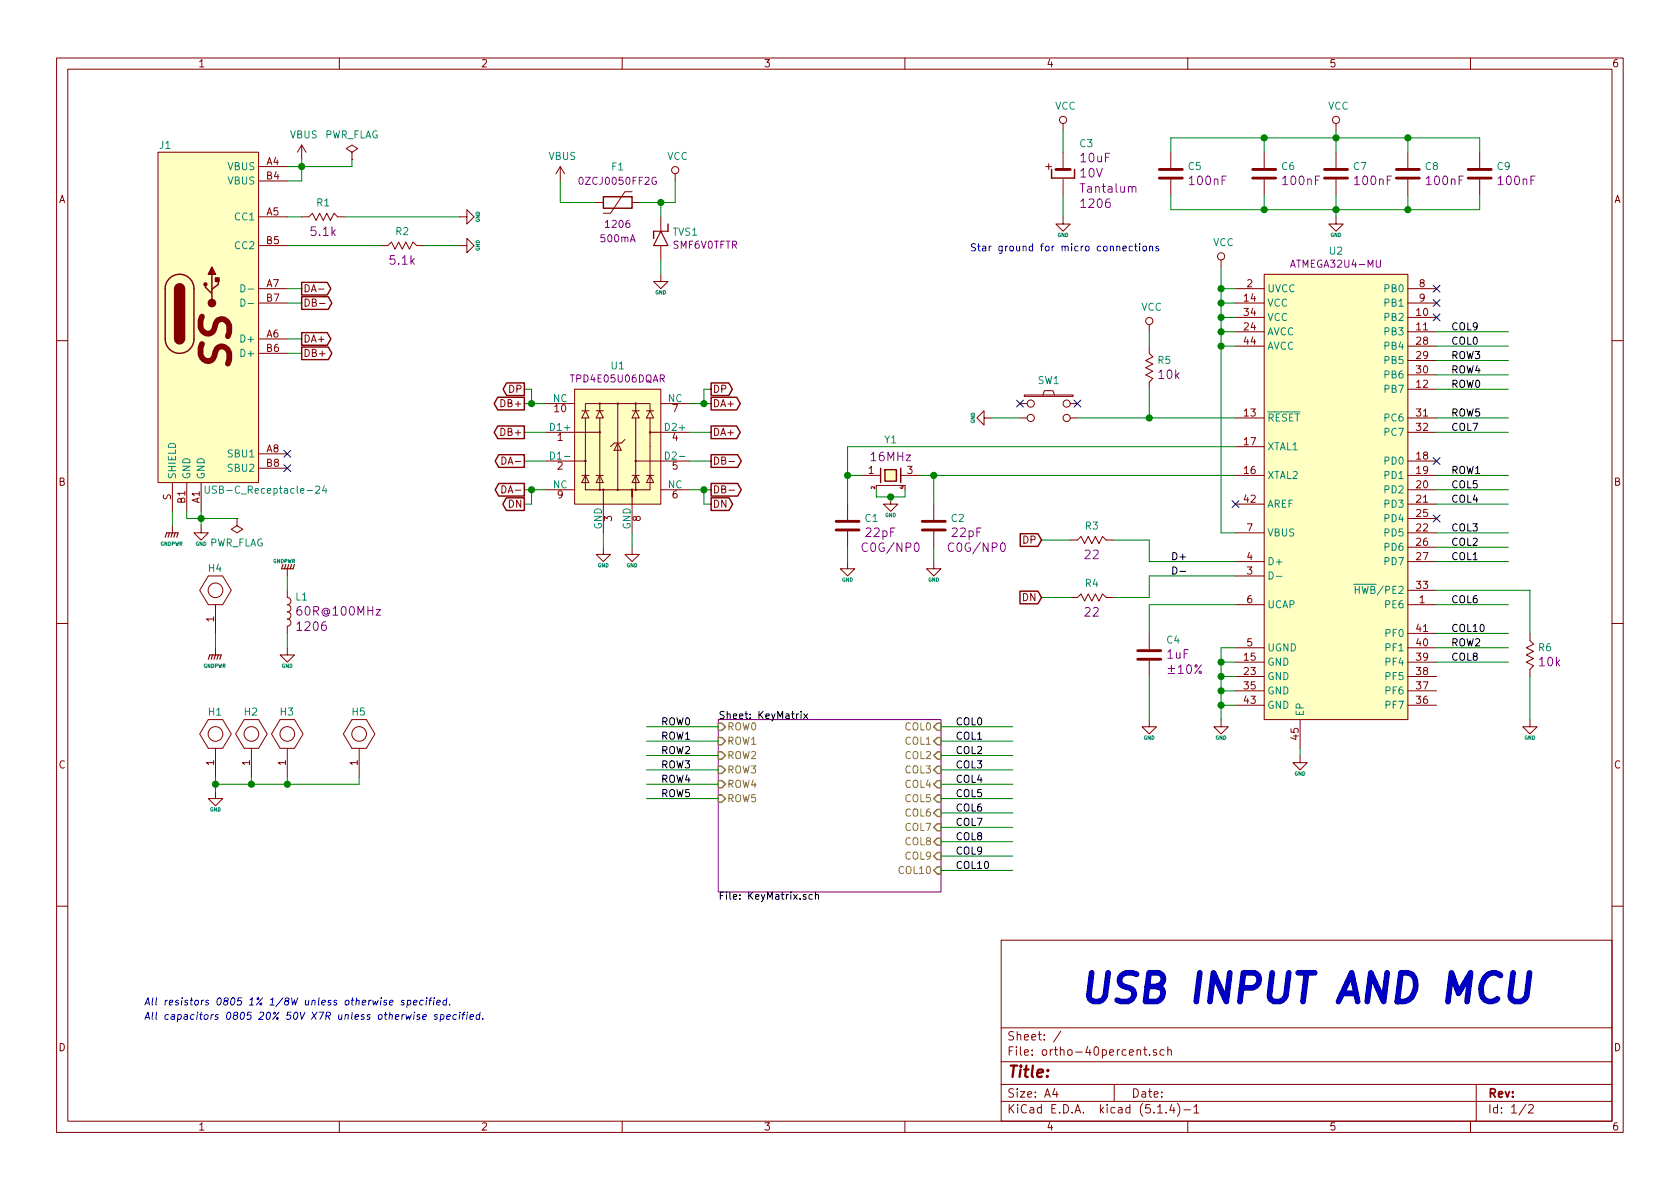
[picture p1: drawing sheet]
EESchema Schematic File Version 4
LIBS:ortho-40percent-cache
EELAYER 30 0
EELAYER END
$Descr A4 11693 8268
encoding utf-8
Sheet 1 2
Title ""
Date ""
Rev ""
Comp ""
Comment1 ""
Comment2 ""
Comment3 ""
Comment4 ""
$EndDescr
$Comp
L master-vampire_General:USB-C_Receptacle-24 J1
U 1 1
P 1450 2200
F 0 "J1" H 1150 3400 50  0000 C CNN
F 1 "USB-C_Receptacle-24" H 1850 1000 50  0000 C CNN
F 2 "ortho-40percent:USB-C_Amphenol_12401598E4" H 1500 1050 50  0001 C CNN
F 3 "" H 1500 1050 50  0001 C CNN
F 4 "Amphenol ICC (Commercial Products)" H 1450 2200 50  0001 C CNN "Manufacturer"
F 5 "12401598E4#2A" H 1450 2200 50  0001 C CNN "MPN"
F 6 "DigiKey" H 1450 2200 50  0001 C CNN "Supplier"
F 7 "12401598E4#2ACT-ND" H 1450 2200 50  0001 C CNN "Supplier PN"
F 8 "Surface Mount, Right Angle; Through Hole" H 1450 2200 50  0001 C CNN "Package"
	1    1450 2200
	1    0    0    -1  
$EndComp
$Comp
L master-vampire_General:R R1
U 1 1
P 2250 1500
F 0 "R1" H 2250 1600 50  0000 C CNN
F 1 "R" H 2250 1750 50  0001 C CNN
F 2 "ortho-40percent:R_0805" H 2250 1570 50  0001 C CNN
F 3 "" V 2250 1500 50  0000 C CNN
F 4 "5.1k" H 2250 1400 60  0000 C CNN "Resistance"
F 5 "1/8W" H 2350 1250 60  0001 C CNN "Power"
F 6 "0805" H 2150 1250 60  0001 C CNN "Package"
F 7 "1%" H 2400 1400 60  0001 C CNN "Tolerance"
F 8 "ERJ-6ENF5101V" H 2750 2100 50  0001 C CNN "MPN"
F 9 "Panasonic Electronic Components" H 2850 2200 50  0001 C CNN "Manufacturer"
F 10 "DigiKey" H 2950 2300 50  0001 C CNN "Supplier"
F 11 "P5.10KCCT-ND" H 3050 2400 50  0001 C CNN "Supplier PN"
	1    2250 1500
	1    0    0    -1  
$EndComp
$Comp
L master-vampire_General:R R2
U 1 1
P 2800 1700
F 0 "R2" H 2800 1800 50  0000 C CNN
F 1 "R" H 2800 1950 50  0001 C CNN
F 2 "ortho-40percent:R_0805" H 2800 1770 50  0001 C CNN
F 3 "" V 2800 1700 50  0000 C CNN
F 4 "5.1k" H 2800 1600 60  0000 C CNN "Resistance"
F 5 "1/8W" H 2900 1450 60  0001 C CNN "Power"
F 6 "0805" H 2700 1450 60  0001 C CNN "Package"
F 7 "1%" H 2950 1600 60  0001 C CNN "Tolerance"
F 8 "ERJ-6ENF5101V" H 3300 2300 50  0001 C CNN "MPN"
F 9 "Panasonic Electronic Components" H 3400 2400 50  0001 C CNN "Manufacturer"
F 10 "DigiKey" H 3500 2500 50  0001 C CNN "Supplier"
F 11 "P5.10KCCT-ND" H 3600 2600 50  0001 C CNN "Supplier PN"
	1    2800 1700
	1    0    0    -1  
$EndComp
Wire Wire Line
	2100 1500 2000 1500
Wire Wire Line
	2000 1700 2650 1700
Wire Wire Line
	2400 1500 3200 1500
Wire Wire Line
	2950 1700 3200 1700
$Comp
L power:VBUS #PWR05
U 1 1
P 2100 1100
F 0 "#PWR05" H 2100 950 50  0001 C CNN
F 1 "VBUS" H 2115 1273 50  0000 C CNN
F 2 "" H 2100 1100 50  0001 C CNN
F 3 "" H 2100 1100 50  0001 C CNN
	1    2100 1100
	1    0    0    -1  
$EndComp
Wire Wire Line
	2000 1150 2100 1150
Wire Wire Line
	2100 1150 2100 1100
Wire Wire Line
	2000 1250 2100 1250
Wire Wire Line
	2100 1250 2100 1150
Connection ~ 2100 1150
Wire Wire Line
	2000 2000 2100 2000
Wire Wire Line
	2000 2100 2100 2100
Text GLabel 2100 2000 2    50   Output ~ 0
DA-
Text GLabel 2100 2100 2    50   Output ~ 0
DB-
Wire Wire Line
	2000 2350 2100 2350
Wire Wire Line
	2100 2450 2000 2450
Text GLabel 2100 2350 2    50   Output ~ 0
DA+
Text GLabel 2100 2450 2    50   Output ~ 0
DB+
NoConn ~ 2000 3150
NoConn ~ 2000 3250
Wire Wire Line
	1400 3550 1400 3600
$Comp
L power:GNDPWR #PWR01
U 1 1
P 2000 4000
F 0 "#PWR01" H 2000 3800 50  0001 C CNN
F 1 "GNDPWR" H 2100 3900 25  0000 R CNN
F 2 "" H 2000 3950 50  0001 C CNN
F 3 "" H 2000 3950 50  0001 C CNN
	1    2000 4000
	-1   0    0    1   
$EndComp
$Comp
L power:GND #PWR02
U 1 1
P 2000 4500
F 0 "#PWR02" H 2000 4250 50  0001 C CNN
F 1 "GND" H 2000 4375 25  0000 C CNN
F 2 "" H 2000 4500 50  0001 C CNN
F 3 "" H 2000 4500 50  0001 C CNN
	1    2000 4500
	1    0    0    -1  
$EndComp
$Comp
L master-vampire_General:L L1
U 1 1
P 2000 4250
F 0 "L1" V 1894 4303 50  0000 L CNN
F 1 "L" H 2550 4500 50  0001 C CNN
F 2 "ortho-40percent:L_1206" V 1992 4302 50  0001 L CNN
F 3 "" V 2000 4250 50  0000 C CNN
F 4 "60R@100MHz" V 1993 4303 60  0000 L CNN "Inductance"
F 5 "1206" V 2099 4303 60  0000 L CNN "Package"
F 6 "4A" H 1900 4050 60  0001 C CNN "Current Rating"
F 7 "10mOhm" H 2000 3900 60  0001 C CNN "DC Resistance"
F 8 "20%" H 2200 4150 60  0001 C CNN "Tolerance"
F 9 "FBMJ3216HM600-T" H 2600 4950 50  0001 C CNN "MPN"
F 10 "Taiyo Yuden" H 2700 5050 50  0001 C CNN "Manufacturer"
F 11 "DigiKey" H 2800 5150 50  0001 C CNN "Supplier"
F 12 "587-1770-1-ND" H 2900 5250 50  0001 C CNN "Supplier PN"
	1    2000 4250
	0    1    1    0   
$EndComp
Wire Wire Line
	2000 4400 2000 4500
Wire Wire Line
	2000 4100 2000 4000
$Comp
L master-vampire_General:U_TPD4E05U06DQAR U1
U 1 1
P 4300 3100
F 0 "U1" H 4300 3665 50  0000 C CNN
F 1 "U_TPD4E05U06DQAR" H 4300 3550 50  0001 C CNN
F 2 "ortho-40percent:UFDFN-10" H 4675 2750 50  0001 C CNN
F 3 "" H 4675 2750 50  0001 C CNN
F 4 "Texas Instruments" H 4300 3100 50  0001 C CNN "Manufacturer"
F 5 "TPD4E05U06DQAR" H 4300 3574 50  0000 C CNN "MPN"
F 6 "DNP" H 4300 3100 50  0001 C CNN "Supplier"
F 7 "DNP" H 4300 3100 50  0001 C CNN "Supplier PN"
F 8 "UFDFN-10" H 4300 3100 50  0001 C CNN "Package"
	1    4300 3100
	1    0    0    -1  
$EndComp
Text GLabel 3650 3200 0    50   Output ~ 0
DA-
Text GLabel 3650 3400 0    50   Output ~ 0
DA-
Text GLabel 4950 3200 2    50   Output ~ 0
DB-
Text GLabel 4950 3400 2    50   Output ~ 0
DB-
Text GLabel 4950 3000 2    50   Output ~ 0
DA+
Text GLabel 4950 2800 2    50   Output ~ 0
DA+
Text GLabel 3650 3000 0    50   Output ~ 0
DB+
Text GLabel 3650 2800 0    50   Output ~ 0
DB+
Wire Wire Line
	3650 2800 3700 2800
Wire Wire Line
	3800 3000 3650 3000
Wire Wire Line
	3650 3200 3800 3200
Wire Wire Line
	4800 3400 4900 3400
Wire Wire Line
	4950 3200 4800 3200
Wire Wire Line
	4800 3000 4950 3000
Wire Wire Line
	4950 2800 4900 2800
Wire Wire Line
	4200 3800 4200 3700
Wire Wire Line
	4400 3700 4400 3800
Text GLabel 3650 3500 0    50   Output ~ 0
DN
Text GLabel 4950 3500 2    50   Output ~ 0
DN
Text GLabel 4950 2700 2    50   Output ~ 0
DP
Text GLabel 3650 2700 0    50   Output ~ 0
DP
Wire Wire Line
	3650 2700 3700 2700
Wire Wire Line
	3700 2700 3700 2800
Connection ~ 3700 2800
Wire Wire Line
	3700 2800 3800 2800
Wire Wire Line
	3800 3400 3700 3400
Wire Wire Line
	3650 3500 3700 3500
Wire Wire Line
	3700 3500 3700 3400
Connection ~ 3700 3400
Wire Wire Line
	3700 3400 3650 3400
Wire Wire Line
	4950 3500 4900 3500
Wire Wire Line
	4900 3500 4900 3400
Connection ~ 4900 3400
Wire Wire Line
	4900 3400 4950 3400
Wire Wire Line
	4950 2700 4900 2700
Wire Wire Line
	4900 2700 4900 2800
Connection ~ 4900 2800
Wire Wire Line
	4900 2800 4800 2800
$Comp
L master-vampire_General:F F1
U 1 1
P 4300 1400
F 0 "F1" H 4300 1650 50  0000 C CNN
F 1 "F" H 4300 1400 50  0001 C CNN
F 2 "ortho-40percent:F_1206" H 4300 1330 50  0001 C CNN
F 3 "~" V 4300 1400 50  0001 C CNN
F 4 "Bel Fuse Inc." V 4300 1400 50  0001 C CNN "Manufacturer"
F 5 "0ZCJ0050FF2G" H 4300 1550 50  0000 C CNN "MPN"
F 6 "DigiKey" V 4300 1400 50  0001 C CNN "Supplier"
F 7 "507-1802-1-ND" V 4300 1400 50  0001 C CNN "Supplier PN"
F 8 "1206" H 4300 1250 50  0000 C CNN "Package"
F 9 "500mA" H 4300 1150 50  0000 C CNN "Hold Current"
	1    4300 1400
	1    0    0    -1  
$EndComp
$Comp
L power:VBUS #PWR08
U 1 1
P 3900 1250
F 0 "#PWR08" H 3900 1100 50  0001 C CNN
F 1 "VBUS" H 3915 1423 50  0000 C CNN
F 2 "" H 3900 1250 50  0001 C CNN
F 3 "" H 3900 1250 50  0001 C CNN
	1    3900 1250
	1    0    0    -1  
$EndComp
Wire Wire Line
	3900 1250 3900 1400
Wire Wire Line
	3900 1400 4150 1400
$Comp
L power:VCC #PWR012
U 1 1
P 4700 1250
F 0 "#PWR012" H 4700 1100 50  0001 C CNN
F 1 "VCC" H 4717 1423 50  0000 C CNN
F 2 "" H 4700 1250 50  0001 C CNN
F 3 "" H 4700 1250 50  0001 C CNN
	1    4700 1250
	1    0    0    -1  
$EndComp
Wire Wire Line
	4700 1250 4700 1400
Wire Wire Line
	4700 1400 4600 1400
Wire Wire Line
	4600 1500 4600 1400
Connection ~ 4600 1400
Wire Wire Line
	4600 1400 4450 1400
Wire Wire Line
	4600 1900 4600 1800
$Comp
L power:PWR_FLAG #FLG01
U 1 1
P 2450 1100
F 0 "#FLG01" H 2450 1175 50  0001 C CNN
F 1 "PWR_FLAG" H 2450 1273 50  0000 C CNN
F 2 "" H 2450 1100 50  0001 C CNN
F 3 "~" H 2450 1100 50  0001 C CNN
	1    2450 1100
	1    0    0    -1  
$EndComp
Wire Wire Line
	2450 1100 2450 1150
Wire Wire Line
	2450 1150 2100 1150
Text Notes 7500 7000 0    200  Italic 40
USB INPUT AND MCU
$Comp
L power:GND #PWR021
U 1 1
P 8500 5000
F 0 "#PWR021" H 8500 4750 50  0001 C CNN
F 1 "GND" H 8500 4875 25  0000 C CNN
F 2 "" H 8500 5000 50  0001 C CNN
F 3 "" H 8500 5000 50  0001 C CNN
	1    8500 5000
	1    0    0    -1  
$EndComp
Wire Wire Line
	8600 4500 8500 4500
Wire Wire Line
	8500 4500 8500 4600
Wire Wire Line
	8600 4900 8500 4900
Connection ~ 8500 4900
Wire Wire Line
	8500 4900 8500 5000
Wire Wire Line
	8600 4800 8500 4800
Connection ~ 8500 4800
Wire Wire Line
	8500 4800 8500 4900
Wire Wire Line
	8600 4700 8500 4700
Connection ~ 8500 4700
Wire Wire Line
	8500 4700 8500 4800
Wire Wire Line
	8600 4600 8500 4600
Connection ~ 8500 4600
Wire Wire Line
	8500 4600 8500 4700
$Comp
L master-vampire_General:C C4
U 1 1
P 8000 4550
F 0 "C4" H 8115 4656 50  0000 L CNN
F 1 "C" H 8000 4800 50  0001 L CNN
F 2 "ortho-40percent:C_0805" H 7400 4350 50  0001 C CNN
F 3 "" H 8150 4650 50  0000 C CNN
F 4 "1uF" H 8115 4557 60  0000 L CNN "Capacitance"
F 5 "50V" H 8500 4450 60  0001 C CNN "Voltage Rating"
F 6 "X7R" H 8250 4450 60  0001 C CNN "TempCo"
F 7 "±10%" H 8115 4451 60  0000 L CNN "Tolerance"
F 8 "0805" H 8250 4350 60  0001 C CNN "Package"
F 9 "CL21B105KBFNNNG" H 8050 4900 50  0001 C CNN "MPN"
F 10 "Samsung Electro-Mechanics" H 8150 5000 50  0001 C CNN "Manufacturer"
F 11 "DigiKey" H 8250 5100 50  0001 C CNN "Supplier"
F 12 "1276-6470-1-ND" H 8350 5200 50  0001 C CNN "Supplier PN"
	1    8000 4550
	1    0    0    -1  
$EndComp
$Comp
L master-vampire_General:R R4
U 1 1
P 7600 4150
F 0 "R4" H 7600 4250 50  0000 C CNN
F 1 "R" H 7600 4400 50  0001 C CNN
F 2 "ortho-40percent:R_0805" H 7600 4220 50  0001 C CNN
F 3 "" V 7600 4150 50  0000 C CNN
F 4 "22" H 7600 4050 60  0000 C CNN "Resistance"
F 5 "1/8W" H 7700 3950 60  0001 C CNN "Power"
F 6 "0805" H 7800 3950 60  0001 C CNN "Package"
F 7 "1%" H 7750 4050 60  0001 C CNN "Tolerance"
F 8 "RC0805FR-0722RL" H 8100 4750 50  0001 C CNN "MPN"
F 9 "Yageo" H 8200 4850 50  0001 C CNN "Manufacturer"
F 10 "Digikey" H 8300 4950 50  0001 C CNN "Supplier"
F 11 "311-22.0CRCT-ND" H 8400 5050 50  0001 C CNN "Supplier PN"
	1    7600 4150
	1    0    0    -1  
$EndComp
$Comp
L master-vampire_General:R R3
U 1 1
P 7600 3750
F 0 "R3" H 7600 3850 50  0000 C CNN
F 1 "R" H 7600 4000 50  0001 C CNN
F 2 "ortho-40percent:R_0805" H 7600 3820 50  0001 C CNN
F 3 "" V 7600 3750 50  0000 C CNN
F 4 "22" H 7600 3650 60  0000 C CNN "Resistance"
F 5 "1/8W" H 7700 3550 60  0001 C CNN "Power"
F 6 "0805" H 7800 3550 60  0001 C CNN "Package"
F 7 "1%" H 7750 3650 60  0001 C CNN "Tolerance"
F 8 "RC0805FR-0722RL" H 8100 4350 50  0001 C CNN "MPN"
F 9 "Yageo" H 8200 4450 50  0001 C CNN "Manufacturer"
F 10 "Digikey" H 8300 4550 50  0001 C CNN "Supplier"
F 11 "311-22.0CRCT-ND" H 8400 4650 50  0001 C CNN "Supplier PN"
	1    7600 3750
	1    0    0    -1  
$EndComp
Wire Wire Line
	8600 3900 8000 3900
Wire Wire Line
	8000 3900 8000 3750
Wire Wire Line
	8000 3750 7750 3750
Wire Wire Line
	8000 4000 8000 4150
Wire Wire Line
	8000 4150 7750 4150
Wire Wire Line
	8000 4000 8600 4000
Text GLabel 7250 4150 0    50   Input ~ 0
DN
Text GLabel 7250 3750 0    50   Input ~ 0
DP
Wire Wire Line
	7450 4150 7250 4150
Wire Wire Line
	7250 3750 7450 3750
$Comp
L master-vampire_General:R R6
U 1 1
P 10650 4550
F 0 "R6" V 10597 4603 50  0000 L CNN
F 1 "R" H 10650 4800 50  0001 C CNN
F 2 "ortho-40percent:R_0805" H 10650 4620 50  0001 C CNN
F 3 "" V 10650 4550 50  0000 C CNN
F 4 "10k" V 10696 4603 60  0000 L CNN "Resistance"
F 5 "1/8W" H 11050 4350 60  0001 C CNN "Power"
F 6 "0805" H 10700 4350 60  0001 C CNN "Package"
F 7 "1%" H 10950 4450 60  0001 C CNN "Tolerance"
F 8 "RC0805FR-0710KL" H 11150 5150 50  0001 C CNN "MPN"
F 9 "Yageo" H 11250 5250 50  0001 C CNN "Manufacturer"
F 10 "DigiKey" H 11350 5350 50  0001 C CNN "Supplier"
F 11 "311-10.0KCRCT-ND" H 11450 5450 50  0001 C CNN "Supplier PN"
	1    10650 4550
	0    1    1    0   
$EndComp
Text Notes 1000 7000 0    50   Italic 0
All resistors 0805 1% 1/8W unless otherwise specified.
$Comp
L master-vampire_General:C C6
U 1 1
P 8800 1200
F 0 "C6" H 8915 1253 50  0000 L CNN
F 1 "C" H 8800 1450 50  0001 L CNN
F 2 "ortho-40percent:C_0805" H 8200 1000 50  0001 C CNN
F 3 "" H 8950 1300 50  0000 C CNN
F 4 "100nF" H 8915 1154 60  0000 L CNN "Capacitance"
F 5 "50V" H 9300 1100 60  0001 C CNN "Voltage Rating"
F 6 "X7R" H 9050 1100 60  0001 C CNN "TempCo"
F 7 "±20%" H 9350 1200 60  0001 C CNN "Tolerance"
F 8 "0805" H 9050 1000 60  0001 C CNN "Package"
F 9 "C0805C104M5RACTU" H 8850 1550 50  0001 C CNN "MPN"
F 10 "KEMET" H 8950 1650 50  0001 C CNN "Manufacturer"
F 11 "DigiKey" H 9050 1750 50  0001 C CNN "Supplier"
F 12 "399-1169-1-ND" H 9150 1850 50  0001 C CNN "Supplier PN"
	1    8800 1200
	1    0    0    -1  
$EndComp
$Comp
L master-vampire_General:R R5
U 1 1
P 8000 2550
F 0 "R5" V 7947 2603 50  0000 L CNN
F 1 "R" H 8000 2800 50  0001 C CNN
F 2 "ortho-40percent:R_0805" H 8000 2620 50  0001 C CNN
F 3 "" V 8000 2550 50  0000 C CNN
F 4 "10k" V 8046 2603 60  0000 L CNN "Resistance"
F 5 "1/8W" H 8400 2350 60  0001 C CNN "Power"
F 6 "0805" H 8050 2350 60  0001 C CNN "Package"
F 7 "1%" H 8300 2450 60  0001 C CNN "Tolerance"
F 8 "RC0805FR-0710KL" H 8500 3150 50  0001 C CNN "MPN"
F 9 "Yageo" H 8600 3250 50  0001 C CNN "Manufacturer"
F 10 "DigiKey" H 8700 3350 50  0001 C CNN "Supplier"
F 11 "311-10.0KCRCT-ND" H 8800 3450 50  0001 C CNN "Supplier PN"
	1    8000 2550
	0    1    1    0   
$EndComp
Text Notes 1000 7100 0    50   Italic 0
All capacitors 0805 20% 50V X7R unless otherwise specified.
$Comp
L power:GND #PWR024
U 1 1
P 10650 5000
F 0 "#PWR024" H 10650 4750 50  0001 C CNN
F 1 "GND" H 10650 4875 25  0000 C CNN
F 2 "" H 10650 5000 50  0001 C CNN
F 3 "" H 10650 5000 50  0001 C CNN
	1    10650 5000
	1    0    0    -1  
$EndComp
Wire Wire Line
	10650 4100 10650 4400
Wire Wire Line
	10650 4700 10650 5000
Wire Wire Line
	8600 4200 8000 4200
Wire Wire Line
	8000 4200 8000 4400
$Comp
L power:GND #PWR020
U 1 1
P 8000 5000
F 0 "#PWR020" H 8000 4750 50  0001 C CNN
F 1 "GND" H 8000 4875 25  0000 C CNN
F 2 "" H 8000 5000 50  0001 C CNN
F 3 "" H 8000 5000 50  0001 C CNN
	1    8000 5000
	1    0    0    -1  
$EndComp
Wire Wire Line
	8000 5000 8000 4700
$Comp
L master-vampire_General:XTAL_4Lead Y1
U 1 1
P 6200 3300
F 0 "Y1" H 6200 3550 50  0000 C CNN
F 1 "XTAL_4Lead" H 6200 3600 50  0001 L CNN
F 2 "ortho-40percent:XTAL_4-SMD_3.2x2.5mm" H 5425 3150 50  0001 C CNN
F 3 "" H 5800 2850 50  0001 C CNN
F 4 "16MHz" H 6200 3432 60  0000 C CNN "Frequency"
F 5 "CX3225SB16000D0GZJC1" H 6450 2950 60  0001 C CNN "MPN"
F 6 "Kyocera International Inc. Electronic Components" H 5950 3050 60  0001 C CNN "Manufacturer"
F 7 "4-SMD" H 6600 3300 60  0001 C CNN "Package"
F 8 "DigiKey" H 6810 4130 50  0001 C CNN "Supplier"
F 9 "1253-1698-1-ND" H 6910 4230 50  0001 C CNN "Supplier PN"
	1    6200 3300
	1    0    0    -1  
$EndComp
$Comp
L master-vampire_General:C C7
U 1 1
P 9300 1200
F 0 "C7" H 9415 1253 50  0000 L CNN
F 1 "C" H 9300 1450 50  0001 L CNN
F 2 "ortho-40percent:C_0805" H 8700 1000 50  0001 C CNN
F 3 "" H 9450 1300 50  0000 C CNN
F 4 "100nF" H 9415 1154 60  0000 L CNN "Capacitance"
F 5 "50V" H 9800 1100 60  0001 C CNN "Voltage Rating"
F 6 "X7R" H 9550 1100 60  0001 C CNN "TempCo"
F 7 "±20%" H 9850 1200 60  0001 C CNN "Tolerance"
F 8 "0805" H 9550 1000 60  0001 C CNN "Package"
F 9 "C0805C104M5RACTU" H 9350 1550 50  0001 C CNN "MPN"
F 10 "KEMET" H 9450 1650 50  0001 C CNN "Manufacturer"
F 11 "DigiKey" H 9550 1750 50  0001 C CNN "Supplier"
F 12 "399-1169-1-ND" H 9650 1850 50  0001 C CNN "Supplier PN"
	1    9300 1200
	1    0    0    -1  
$EndComp
$Comp
L master-vampire_General:C C8
U 1 1
P 9800 1200
F 0 "C8" H 9915 1253 50  0000 L CNN
F 1 "C" H 9800 1450 50  0001 L CNN
F 2 "ortho-40percent:C_0805" H 9200 1000 50  0001 C CNN
F 3 "" H 9950 1300 50  0000 C CNN
F 4 "100nF" H 9915 1154 60  0000 L CNN "Capacitance"
F 5 "50V" H 10300 1100 60  0001 C CNN "Voltage Rating"
F 6 "X7R" H 10050 1100 60  0001 C CNN "TempCo"
F 7 "±20%" H 10350 1200 60  0001 C CNN "Tolerance"
F 8 "0805" H 10050 1000 60  0001 C CNN "Package"
F 9 "C0805C104M5RACTU" H 9850 1550 50  0001 C CNN "MPN"
F 10 "KEMET" H 9950 1650 50  0001 C CNN "Manufacturer"
F 11 "DigiKey" H 10050 1750 50  0001 C CNN "Supplier"
F 12 "399-1169-1-ND" H 10150 1850 50  0001 C CNN "Supplier PN"
	1    9800 1200
	1    0    0    -1  
$EndComp
$Comp
L master-vampire_General:C C9
U 1 1
P 10300 1200
F 0 "C9" H 10415 1253 50  0000 L CNN
F 1 "C" H 10300 1450 50  0001 L CNN
F 2 "ortho-40percent:C_0805" H 9700 1000 50  0001 C CNN
F 3 "" H 10450 1300 50  0000 C CNN
F 4 "100nF" H 10415 1154 60  0000 L CNN "Capacitance"
F 5 "50V" H 10800 1100 60  0001 C CNN "Voltage Rating"
F 6 "X7R" H 10550 1100 60  0001 C CNN "TempCo"
F 7 "±20%" H 10850 1200 60  0001 C CNN "Tolerance"
F 8 "0805" H 10550 1000 60  0001 C CNN "Package"
F 9 "C0805C104M5RACTU" H 10350 1550 50  0001 C CNN "MPN"
F 10 "KEMET" H 10450 1650 50  0001 C CNN "Manufacturer"
F 11 "DigiKey" H 10550 1750 50  0001 C CNN "Supplier"
F 12 "399-1169-1-ND" H 10650 1850 50  0001 C CNN "Supplier PN"
	1    10300 1200
	1    0    0    -1  
$EndComp
$Comp
L master-vampire_General:C C1
U 1 1
P 5900 3650
F 0 "C1" H 6015 3703 50  0000 L CNN
F 1 "C" H 5900 3900 50  0001 L CNN
F 2 "ortho-40percent:C_0805" H 5300 3450 50  0001 C CNN
F 3 "" H 6050 3750 50  0000 C CNN
F 4 "22pF" H 6015 3604 60  0000 L CNN "Capacitance"
F 5 "50V" H 6400 3550 60  0001 C CNN "Voltage Rating"
F 6 "C0G/NP0" H 6200 3500 60  0000 C CNN "TempCo"
F 7 "±5%" H 6450 3650 60  0001 C CNN "Tolerance"
F 8 "0805" H 6150 3450 60  0001 C CNN "Package"
F 9 "C0805C220J5GACTU" H 5950 4000 50  0001 C CNN "MPN"
F 10 "KEMET" H 6050 4100 50  0001 C CNN "Manufacturer"
F 11 "DigiKey" H 6150 4200 50  0001 C CNN "Supplier"
F 12 "399-1113-1-ND" H 6250 4300 50  0001 C CNN "Supplier PN"
	1    5900 3650
	1    0    0    -1  
$EndComp
$Comp
L master-vampire_General:C C2
U 1 1
P 6500 3650
F 0 "C2" H 6615 3703 50  0000 L CNN
F 1 "C" H 6500 3900 50  0001 L CNN
F 2 "ortho-40percent:C_0805" H 5900 3450 50  0001 C CNN
F 3 "" H 6650 3750 50  0000 C CNN
F 4 "22pF" H 6615 3604 60  0000 L CNN "Capacitance"
F 5 "50V" H 7000 3550 60  0001 C CNN "Voltage Rating"
F 6 "C0G/NP0" H 6800 3500 60  0000 C CNN "TempCo"
F 7 "±5%" H 7050 3650 60  0001 C CNN "Tolerance"
F 8 "0805" H 6750 3450 60  0001 C CNN "Package"
F 9 "C0805C220J5GACTU" H 6550 4000 50  0001 C CNN "MPN"
F 10 "KEMET" H 6650 4100 50  0001 C CNN "Manufacturer"
F 11 "DigiKey" H 6750 4200 50  0001 C CNN "Supplier"
F 12 "399-1113-1-ND" H 6850 4300 50  0001 C CNN "Supplier PN"
	1    6500 3650
	1    0    0    -1  
$EndComp
$Comp
L power:VCC #PWR019
U 1 1
P 8000 2300
F 0 "#PWR019" H 8000 2150 50  0001 C CNN
F 1 "VCC" H 8017 2473 50  0000 C CNN
F 2 "" H 8000 2300 50  0001 C CNN
F 3 "" H 8000 2300 50  0001 C CNN
	1    8000 2300
	1    0    0    -1  
$EndComp
Wire Wire Line
	8600 2900 8000 2900
Wire Wire Line
	8000 2900 8000 2700
Wire Wire Line
	8000 2300 8000 2400
$Comp
L master-vampire_General:SW_NO_4-Pin SW1
U 1 1
P 7300 2800
F 0 "SW1" H 7300 2963 50  0000 C CNN
F 1 "SW_NO_4-Pin" H 6600 2900 50  0001 C CNN
F 2 "ortho-40percent:SW_C+K_4-SMD-Gullwing_5.2x5.2mm_H1.6mm" H 6900 2500 50  0001 C CNN
F 3 "" H 7200 2600 50  0001 C CNN
F 4 "DigiKey" H 7750 3210 50  0001 C CNN "Supplier"
F 5 "CKN10361CT-ND" H 7850 3310 50  0001 C CNN "Supplier PN"
F 6 "RS-187R05A2-DS MT RT" H 7950 3410 50  0001 C CNN "MPN"
F 7 "C&K" H 8050 3510 50  0001 C CNN "Manufacturer"
F 8 "Surface Mount" H 8150 3610 50  0001 C CNN "Package"
	1    7300 2800
	1    0    0    -1  
$EndComp
Wire Wire Line
	6000 3300 5900 3300
Wire Wire Line
	5900 3300 5900 3500
Wire Wire Line
	6400 3300 6500 3300
Wire Wire Line
	6500 3300 6500 3500
$Comp
L power:GND #PWR013
U 1 1
P 5900 3900
F 0 "#PWR013" H 5900 3650 50  0001 C CNN
F 1 "GND" H 5900 3775 25  0000 C CNN
F 2 "" H 5900 3900 50  0001 C CNN
F 3 "" H 5900 3900 50  0001 C CNN
	1    5900 3900
	1    0    0    -1  
$EndComp
$Comp
L power:GND #PWR015
U 1 1
P 6500 3900
F 0 "#PWR015" H 6500 3650 50  0001 C CNN
F 1 "GND" H 6500 3775 25  0000 C CNN
F 2 "" H 6500 3900 50  0001 C CNN
F 3 "" H 6500 3900 50  0001 C CNN
	1    6500 3900
	1    0    0    -1  
$EndComp
Wire Wire Line
	6500 3900 6500 3800
Wire Wire Line
	5900 3900 5900 3800
$Comp
L power:GND #PWR014
U 1 1
P 6200 3450
F 0 "#PWR014" H 6200 3200 50  0001 C CNN
F 1 "GND" H 6200 3325 25  0000 C CNN
F 2 "" H 6200 3450 50  0001 C CNN
F 3 "" H 6200 3450 50  0001 C CNN
	1    6200 3450
	1    0    0    -1  
$EndComp
Wire Wire Line
	6300 3400 6300 3450
Wire Wire Line
	6100 3400 6100 3450
Wire Wire Line
	6300 3450 6200 3450
Connection ~ 6200 3450
Wire Wire Line
	6100 3450 6200 3450
Wire Wire Line
	8600 2400 8500 2400
Wire Wire Line
	8500 2400 8500 2300
Wire Wire Line
	8500 2000 8600 2000
Wire Wire Line
	8600 2100 8500 2100
Connection ~ 8500 2100
Wire Wire Line
	8500 2100 8500 2000
Wire Wire Line
	8600 2200 8500 2200
Connection ~ 8500 2200
Wire Wire Line
	8500 2200 8500 2100
Wire Wire Line
	8600 2300 8500 2300
Connection ~ 8500 2300
Wire Wire Line
	8500 2300 8500 2200
Wire Wire Line
	8500 2400 8500 3700
Wire Wire Line
	8500 3700 8600 3700
Connection ~ 8500 2400
$Comp
L master-vampire_General:C C5
U 1 1
P 8150 1200
F 0 "C5" H 8265 1253 50  0000 L CNN
F 1 "C" H 8150 1450 50  0001 L CNN
F 2 "ortho-40percent:C_0805" H 7550 1000 50  0001 C CNN
F 3 "" H 8300 1300 50  0000 C CNN
F 4 "100nF" H 8265 1154 60  0000 L CNN "Capacitance"
F 5 "50V" H 8650 1100 60  0001 C CNN "Voltage Rating"
F 6 "X7R" H 8400 1100 60  0001 C CNN "TempCo"
F 7 "±20%" H 8700 1200 60  0001 C CNN "Tolerance"
F 8 "0805" H 8400 1000 60  0001 C CNN "Package"
F 9 "C0805C104M5RACTU" H 8200 1550 50  0001 C CNN "MPN"
F 10 "KEMET" H 8300 1650 50  0001 C CNN "Manufacturer"
F 11 "DigiKey" H 8400 1750 50  0001 C CNN "Supplier"
F 12 "399-1169-1-ND" H 8500 1850 50  0001 C CNN "Supplier PN"
	1    8150 1200
	1    0    0    -1  
$EndComp
Wire Wire Line
	8600 3300 6500 3300
Connection ~ 6500 3300
Wire Wire Line
	5900 3100 5900 3300
Connection ~ 5900 3300
$Comp
L master-vampire_General:CP_tantalum C3
U 1 1
P 7400 1200
F 0 "C3" H 7510 1412 50  0000 L CNN
F 1 "CP_tantalum" H 7400 1450 50  0001 L CNN
F 2 "ortho-40percent:CP_TANTALUM_1206" H 6800 1000 50  0001 C CNN
F 3 "" H 7550 1300 50  0000 C CNN
F 4 "10uF" H 7510 1313 60  0000 L CNN "Capacitance"
F 5 "10V" H 7510 1207 60  0000 L CNN "Voltage Rating"
F 6 "Tantalum" H 7510 1101 60  0000 L CNN "TempCo"
F 7 "±20%" H 7950 1200 60  0001 C CNN "Tolerance"
F 8 "1206" H 7510 995 60  0000 L CNN "Package"
F 9 "T520A106M010ATE080" H 7450 1550 50  0001 C CNN "MPN"
F 10 "KEMET" H 7550 1650 50  0001 C CNN "Manufacturer"
F 11 "DigiKey" H 7650 1750 50  0001 C CNN "Supplier"
F 12 "399-4788-1-ND" H 7750 1850 50  0001 C CNN "Supplier PN"
	1    7400 1200
	1    0    0    -1  
$EndComp
Wire Wire Line
	5900 3100 8600 3100
NoConn ~ 8600 3500
$Comp
L power:GND #PWR016
U 1 1
P 6900 2900
F 0 "#PWR016" H 6900 2650 50  0001 C CNN
F 1 "GND" H 6900 2775 25  0000 C CNN
F 2 "" H 6900 2900 50  0001 C CNN
F 3 "" H 6900 2900 50  0001 C CNN
	1    6900 2900
	0    1    1    0   
$EndComp
$Comp
L power:VCC #PWR022
U 1 1
P 9300 900
F 0 "#PWR022" H 9300 750 50  0001 C CNN
F 1 "VCC" H 9317 1073 50  0000 C CNN
F 2 "" H 9300 900 50  0001 C CNN
F 3 "" H 9300 900 50  0001 C CNN
	1    9300 900 
	1    0    0    -1  
$EndComp
$Comp
L power:GND #PWR023
U 1 1
P 9300 1500
F 0 "#PWR023" H 9300 1250 50  0001 C CNN
F 1 "GND" H 9300 1375 25  0000 C CNN
F 2 "" H 9300 1500 50  0001 C CNN
F 3 "" H 9300 1500 50  0001 C CNN
	1    9300 1500
	1    0    0    -1  
$EndComp
Wire Wire Line
	9300 1050 9300 950 
Wire Wire Line
	9300 1350 9300 1450
Wire Wire Line
	8150 1350 8150 1450
Wire Wire Line
	8150 1450 8800 1450
Connection ~ 9300 1450
Wire Wire Line
	9300 1450 9300 1500
Wire Wire Line
	8800 1350 8800 1450
Connection ~ 8800 1450
Wire Wire Line
	8800 1450 9300 1450
Wire Wire Line
	10300 1350 10300 1450
Wire Wire Line
	10300 1450 9800 1450
Wire Wire Line
	9800 1350 9800 1450
Connection ~ 9800 1450
Wire Wire Line
	9800 1450 9300 1450
Wire Wire Line
	8150 1050 8150 950 
Wire Wire Line
	8150 950  8800 950 
Connection ~ 9300 950 
Wire Wire Line
	9300 950  9300 900 
Wire Wire Line
	10300 1050 10300 950 
Wire Wire Line
	10300 950  9800 950 
Wire Wire Line
	9800 1050 9800 950 
Connection ~ 9800 950 
Wire Wire Line
	9800 950  9300 950 
Wire Wire Line
	8800 1050 8800 950 
Connection ~ 8800 950 
Wire Wire Line
	8800 950  9300 950 
$Comp
L power:VCC #PWR017
U 1 1
P 7400 900
F 0 "#PWR017" H 7400 750 50  0001 C CNN
F 1 "VCC" H 7417 1073 50  0000 C CNN
F 2 "" H 7400 900 50  0001 C CNN
F 3 "" H 7400 900 50  0001 C CNN
	1    7400 900 
	1    0    0    -1  
$EndComp
$Comp
L power:GND #PWR018
U 1 1
P 7400 1500
F 0 "#PWR018" H 7400 1250 50  0001 C CNN
F 1 "GND" H 7400 1375 25  0000 C CNN
F 2 "" H 7400 1500 50  0001 C CNN
F 3 "" H 7400 1500 50  0001 C CNN
	1    7400 1500
	1    0    0    -1  
$EndComp
Wire Wire Line
	7400 1500 7400 1350
Wire Wire Line
	7400 1050 7400 900 
$Sheet
S 5000 5000 1550 1200
U 5F33A928
F0 "KeyMatrix" 50
F1 "KeyMatrix.sch" 50
F2 "ROW0" I L 5000 5050 50 
F3 "ROW1" I L 5000 5150 50 
F4 "ROW2" I L 5000 5250 50 
F5 "ROW3" I L 5000 5350 50 
F6 "ROW4" I L 5000 5450 50 
F7 "ROW5" I L 5000 5550 50 
F8 "COL0" I R 6550 5050 50 
F9 "COL1" I R 6550 5150 50 
F10 "COL2" I R 6550 5250 50 
F11 "COL3" I R 6550 5350 50 
F12 "COL4" I R 6550 5450 50 
F13 "COL5" I R 6550 5550 50 
F14 "COL6" I R 6550 5650 50 
F15 "COL7" I R 6550 5750 50 
F16 "COL8" I R 6550 5850 50 
F17 "COL9" I R 6550 5950 50 
F18 "COL10" I R 6550 6050 50 
$EndSheet
$Comp
L power:VCC #PWR026
U 1 1
P 8500 1850
F 0 "#PWR026" H 8500 1700 50  0001 C CNN
F 1 "VCC" H 8517 2023 50  0000 C CNN
F 2 "" H 8500 1850 50  0001 C CNN
F 3 "" H 8500 1850 50  0001 C CNN
	1    8500 1850
	1    0    0    -1  
$EndComp
Wire Wire Line
	8500 1850 8500 2000
Connection ~ 8500 2000
$Comp
L master-vampire_General:H_MountingHole_Screw_withPin H1
U 1 1
P 1500 5100
F 0 "H1" V 1650 5050 50  0000 L CNN
F 1 "H_MountingHole_Screw_withPin" H 1628 5055 50  0001 L CNN
F 2 "ortho-40percent:H_Screw-M2_Countersunk" H 1500 5100 50  0001 C CNN
F 3 "" H 1500 5100 50  0001 C CNN
F 4 "DNP" H 1600 5300 50  0001 C CNN "MPN"
F 5 "DNP" H 1700 5400 50  0001 C CNN "Manufacturer"
F 6 "DNP" H 1800 5500 50  0001 C CNN "Supplier PN"
F 7 "DNP" H 1900 5600 50  0001 C CNN "Supplier"
F 8 "DNP" H 2000 5700 50  0001 C CNN "Package"
	1    1500 5100
	0    -1   -1   0   
$EndComp
$Comp
L master-vampire_General:H_MountingHole_Screw_withPin H2
U 1 1
P 1750 5100
F 0 "H2" V 1900 5050 50  0000 L CNN
F 1 "H_MountingHole_Screw_withPin" H 1878 5055 50  0001 L CNN
F 2 "ortho-40percent:H_Screw-M2_Countersunk" H 1750 5100 50  0001 C CNN
F 3 "" H 1750 5100 50  0001 C CNN
F 4 "DNP" H 1850 5300 50  0001 C CNN "MPN"
F 5 "DNP" H 1950 5400 50  0001 C CNN "Manufacturer"
F 6 "DNP" H 2050 5500 50  0001 C CNN "Supplier PN"
F 7 "DNP" H 2150 5600 50  0001 C CNN "Supplier"
F 8 "DNP" H 2250 5700 50  0001 C CNN "Package"
	1    1750 5100
	0    -1   -1   0   
$EndComp
$Comp
L master-vampire_General:H_MountingHole_Screw_withPin H3
U 1 1
P 2000 5100
F 0 "H3" V 2150 5050 50  0000 L CNN
F 1 "H_MountingHole_Screw_withPin" H 2128 5055 50  0001 L CNN
F 2 "ortho-40percent:H_Screw-M2_Countersunk" H 2000 5100 50  0001 C CNN
F 3 "" H 2000 5100 50  0001 C CNN
F 4 "DNP" H 2100 5300 50  0001 C CNN "MPN"
F 5 "DNP" H 2200 5400 50  0001 C CNN "Manufacturer"
F 6 "DNP" H 2300 5500 50  0001 C CNN "Supplier PN"
F 7 "DNP" H 2400 5600 50  0001 C CNN "Supplier"
F 8 "DNP" H 2500 5700 50  0001 C CNN "Package"
	1    2000 5100
	0    -1   -1   0   
$EndComp
$Comp
L master-vampire_General:H_MountingHole_Screw_withPin H4
U 1 1
P 1500 4100
F 0 "H4" V 1650 4050 50  0000 L CNN
F 1 "H_MountingHole_Screw_withPin" H 1628 4055 50  0001 L CNN
F 2 "ortho-40percent:H_Screw-M2_Countersunk" H 1500 4100 50  0001 C CNN
F 3 "" H 1500 4100 50  0001 C CNN
F 4 "DNP" H 1600 4300 50  0001 C CNN "MPN"
F 5 "DNP" H 1700 4400 50  0001 C CNN "Manufacturer"
F 6 "DNP" H 1800 4500 50  0001 C CNN "Supplier PN"
F 7 "DNP" H 1900 4600 50  0001 C CNN "Supplier"
F 8 "DNP" H 2000 4700 50  0001 C CNN "Package"
	1    1500 4100
	0    -1   -1   0   
$EndComp
Wire Wire Line
	1500 5400 1500 5450
Wire Wire Line
	1750 5400 1750 5450
Wire Wire Line
	1750 5450 1500 5450
Connection ~ 1500 5450
Wire Wire Line
	1500 5450 1500 5500
Wire Wire Line
	2000 5400 2000 5450
Wire Wire Line
	2000 5450 1750 5450
Connection ~ 1750 5450
Connection ~ 2000 5450
$Comp
L master-vampire_General:H_MountingHole_Screw_withPin H5
U 1 1
P 2500 5100
F 0 "H5" V 2650 5050 50  0000 L CNN
F 1 "H_MountingHole_Screw_withPin" H 2628 5055 50  0001 L CNN
F 2 "ortho-40percent:H_Screw-M2_Countersunk" H 2500 5100 50  0001 C CNN
F 3 "" H 2500 5100 50  0001 C CNN
F 4 "DNP" H 2600 5300 50  0001 C CNN "MPN"
F 5 "DNP" H 2700 5400 50  0001 C CNN "Manufacturer"
F 6 "DNP" H 2800 5500 50  0001 C CNN "Supplier PN"
F 7 "DNP" H 2900 5600 50  0001 C CNN "Supplier"
F 8 "DNP" H 3000 5700 50  0001 C CNN "Package"
	1    2500 5100
	0    -1   -1   0   
$EndComp
Wire Wire Line
	2500 5400 2500 5450
Wire Wire Line
	2000 5450 2500 5450
$Comp
L master-vampire_General:TVS_Unidirectional TVS1
U 1 1
P 4600 1650
F 0 "TVS1" V 4554 1730 50  0000 L CNN
F 1 "TVS_Unidirectional" H 4650 1950 50  0001 C CNN
F 2 "ortho-40percent:SOD-123F" H 4600 1650 50  0001 C CNN
F 3 "" H 4700 1750 50  0001 C CNN
F 4 "SMF6V0TFTR" V 4645 1730 50  0000 L CNN "MPN"
F 5 "Rohm Semiconductor" H 4950 2200 50  0001 C CNN "Manufacturer"
F 6 "SMF6V0TFCT-ND" H 5050 2300 50  0001 C CNN "Supplier PN"
F 7 "DigiKey" H 5150 2400 50  0001 C CNN "Supplier"
F 8 "SOD-123F" H 5250 2500 50  0001 C CNN "Package"
	1    4600 1650
	0    1    1    0   
$EndComp
$Comp
L power:GND #PWR027
U 1 1
P 4600 1900
F 0 "#PWR027" H 4600 1650 50  0001 C CNN
F 1 "GND" H 4600 1775 25  0000 C CNN
F 2 "" H 4600 1900 50  0001 C CNN
F 3 "" H 4600 1900 50  0001 C CNN
	1    4600 1900
	1    0    0    -1  
$EndComp
$Comp
L power:GND #PWR09
U 1 1
P 3200 1500
F 0 "#PWR09" H 3200 1250 50  0001 C CNN
F 1 "GND" H 3200 1375 25  0000 C CNN
F 2 "" H 3200 1500 50  0001 C CNN
F 3 "" H 3200 1500 50  0001 C CNN
	1    3200 1500
	0    -1   -1   0   
$EndComp
$Comp
L power:GND #PWR010
U 1 1
P 3200 1700
F 0 "#PWR010" H 3200 1450 50  0001 C CNN
F 1 "GND" H 3200 1575 25  0000 C CNN
F 2 "" H 3200 1700 50  0001 C CNN
F 3 "" H 3200 1700 50  0001 C CNN
	1    3200 1700
	0    -1   -1   0   
$EndComp
$Comp
L power:GND #PWR04
U 1 1
P 1400 3650
F 0 "#PWR04" H 1400 3400 50  0001 C CNN
F 1 "GND" H 1400 3525 25  0000 C CNN
F 2 "" H 1400 3650 50  0001 C CNN
F 3 "" H 1400 3650 50  0001 C CNN
	1    1400 3650
	1    0    0    -1  
$EndComp
$Comp
L power:GNDPWR #PWR03
U 1 1
P 1200 3650
F 0 "#PWR03" H 1200 3450 50  0001 C CNN
F 1 "GNDPWR" H 1275 3525 25  0000 R CNN
F 2 "" H 1200 3600 50  0001 C CNN
F 3 "" H 1200 3600 50  0001 C CNN
	1    1200 3650
	1    0    0    -1  
$EndComp
Wire Wire Line
	1200 3650 1200 3550
Wire Wire Line
	1300 3550 1300 3600
Wire Wire Line
	1300 3600 1400 3600
Connection ~ 1400 3600
Wire Wire Line
	1400 3600 1400 3650
$Comp
L power:GNDPWR #PWR06
U 1 1
P 1500 4500
F 0 "#PWR06" H 1500 4300 50  0001 C CNN
F 1 "GNDPWR" H 1575 4375 25  0000 R CNN
F 2 "" H 1500 4450 50  0001 C CNN
F 3 "" H 1500 4450 50  0001 C CNN
	1    1500 4500
	1    0    0    -1  
$EndComp
Wire Wire Line
	1500 4500 1500 4400
$Comp
L power:GND #PWR025
U 1 1
P 4400 3800
F 0 "#PWR025" H 4400 3550 50  0001 C CNN
F 1 "GND" H 4400 3675 25  0000 C CNN
F 2 "" H 4400 3800 50  0001 C CNN
F 3 "" H 4400 3800 50  0001 C CNN
	1    4400 3800
	1    0    0    -1  
$EndComp
$Comp
L power:GND #PWR011
U 1 1
P 4200 3800
F 0 "#PWR011" H 4200 3550 50  0001 C CNN
F 1 "GND" H 4200 3675 25  0000 C CNN
F 2 "" H 4200 3800 50  0001 C CNN
F 3 "" H 4200 3800 50  0001 C CNN
	1    4200 3800
	1    0    0    -1  
$EndComp
$Comp
L power:GND #PWR07
U 1 1
P 1500 5500
F 0 "#PWR07" H 1500 5250 50  0001 C CNN
F 1 "GND" H 1500 5375 25  0000 C CNN
F 2 "" H 1500 5500 50  0001 C CNN
F 3 "" H 1500 5500 50  0001 C CNN
	1    1500 5500
	1    0    0    -1  
$EndComp
Text Notes 6750 1750 0    50   ~ 0
Star ground for micro connections
$Comp
L master-vampire_General:U_ATmega32u4-MU U2
U 1 1
P 9300 3500
F 0 "U2" H 9300 5264 50  0000 C CNN
F 1 "U_ATmega32u4-MU" H 9200 3400 50  0001 C CNN
F 2 "ortho-40percent:VQFN-44-1EP_7x7mm_P0.5mm_ThermalVias" H 9200 3400 50  0001 C CNN
F 3 "" H 9200 3400 50  0001 C CNN
F 4 "Microchip Technology" H 9200 3400 50  0001 C CNN "Manufacturer"
F 5 "ATMEGA32U4-MU" H 9300 5173 50  0000 C CNN "MPN"
F 6 "DigiKey" H 9200 3400 50  0001 C CNN "Supplier"
F 7 "ATMEGA32U4-MU-ND" H 9200 3400 50  0001 C CNN "Supplier PN"
F 8 "VQFN-44-1EP" H 9200 3400 50  0001 C CNN "Package"
	1    9300 3500
	1    0    0    -1  
$EndComp
$Comp
L power:GND #PWR028
U 1 1
P 9050 5250
F 0 "#PWR028" H 9050 5000 50  0001 C CNN
F 1 "GND" H 9050 5125 25  0000 C CNN
F 2 "" H 9050 5250 50  0001 C CNN
F 3 "" H 9050 5250 50  0001 C CNN
	1    9050 5250
	1    0    0    -1  
$EndComp
Wire Wire Line
	9050 5250 9050 5200
Text Label 8150 3900 0    50   ~ 0
D+
Text Label 8150 4000 0    50   ~ 0
D-
$Comp
L power:PWR_FLAG #FLG0101
U 1 1
P 1650 3600
F 0 "#FLG0101" H 1650 3675 50  0001 C CNN
F 1 "PWR_FLAG" H 1650 3773 50  0000 C CNN
F 2 "" H 1650 3600 50  0001 C CNN
F 3 "~" H 1650 3600 50  0001 C CNN
	1    1650 3600
	-1   0    0    1   
$EndComp
Wire Wire Line
	1650 3600 1400 3600
Wire Wire Line
	10000 2600 10500 2600
Wire Wire Line
	10500 2700 10000 2700
Wire Wire Line
	10000 2900 10500 2900
Wire Wire Line
	10000 3900 10500 3900
Wire Wire Line
	10500 3300 10000 3300
Wire Wire Line
	10000 3400 10500 3400
Wire Wire Line
	10500 3500 10000 3500
Wire Wire Line
	10000 3800 10500 3800
Wire Wire Line
	10500 4500 10000 4500
Wire Wire Line
	10000 3000 10500 3000
Text Label 10100 2700 0    50   ~ 0
ROW0
Text Label 10100 3300 0    50   ~ 0
ROW1
Text Label 10100 4500 0    50   ~ 0
ROW2
Text Label 10100 2500 0    50   ~ 0
ROW3
Text Label 10100 2600 0    50   ~ 0
ROW4
Text Label 10100 2900 0    50   ~ 0
ROW5
Wire Wire Line
	4500 5050 5000 5050
Wire Wire Line
	4500 5150 5000 5150
Wire Wire Line
	5000 5250 4500 5250
Wire Wire Line
	4500 5350 5000 5350
Wire Wire Line
	5000 5450 4500 5450
Wire Wire Line
	4500 5550 5000 5550
Text Label 4600 5050 0    50   ~ 0
ROW0
Text Label 4600 5150 0    50   ~ 0
ROW1
Text Label 4600 5250 0    50   ~ 0
ROW2
Text Label 4600 5350 0    50   ~ 0
ROW3
Text Label 4600 5450 0    50   ~ 0
ROW4
Text Label 4600 5550 0    50   ~ 0
ROW5
Wire Wire Line
	10500 2500 10000 2500
Wire Wire Line
	10000 2400 10500 2400
Wire Wire Line
	10000 2300 10500 2300
NoConn ~ 10000 2000
NoConn ~ 10000 2100
NoConn ~ 10000 2200
Wire Wire Line
	10500 3700 10000 3700
Text Label 10100 2400 0    50   ~ 0
COL0
Text Label 10100 3900 0    50   ~ 0
COL1
Text Label 10100 3800 0    50   ~ 0
COL2
Text Label 10100 3700 0    50   ~ 0
COL3
Text Label 10100 3500 0    50   ~ 0
COL4
Text Label 10100 3400 0    50   ~ 0
COL5
Text Label 10100 4200 0    50   ~ 0
COL6
Text Label 10100 3000 0    50   ~ 0
COL7
Text Label 10100 4600 0    50   ~ 0
COL8
Text Label 10100 2300 0    50   ~ 0
COL9
Text Label 10100 4400 0    50   ~ 0
COL10
Wire Wire Line
	10500 4600 10000 4600
Wire Wire Line
	10000 4100 10650 4100
Wire Wire Line
	10500 4200 10000 4200
Wire Wire Line
	10500 4400 10000 4400
Wire Wire Line
	6550 5150 7050 5150
Wire Wire Line
	7050 5250 6550 5250
Wire Wire Line
	6550 5350 7050 5350
Wire Wire Line
	7050 5450 6550 5450
Wire Wire Line
	6550 5550 7050 5550
Wire Wire Line
	7050 5650 6550 5650
Wire Wire Line
	6550 5750 7050 5750
Text Label 6650 5150 0    50   ~ 0
COL1
Text Label 6650 5250 0    50   ~ 0
COL2
Text Label 6650 5350 0    50   ~ 0
COL3
Text Label 6650 5450 0    50   ~ 0
COL4
Text Label 6650 5550 0    50   ~ 0
COL5
Text Label 6650 5650 0    50   ~ 0
COL6
Text Label 6650 5750 0    50   ~ 0
COL7
Text Label 6650 5850 0    50   ~ 0
COL8
Wire Wire Line
	7050 5850 6550 5850
Text Label 6650 5950 0    50   ~ 0
COL9
Text Label 6650 6050 0    50   ~ 0
COL10
Wire Wire Line
	7050 5950 6550 5950
Wire Wire Line
	7050 6050 6550 6050
Wire Wire Line
	7050 5050 6550 5050
Text Label 6650 5050 0    50   ~ 0
COL0
Wire Wire Line
	7500 2900 8000 2900
Connection ~ 8000 2900
Wire Wire Line
	7100 2900 6900 2900
NoConn ~ 7500 2800
NoConn ~ 7100 2800
NoConn ~ 10000 3200
NoConn ~ 10000 3600
$EndSCHEMATC
